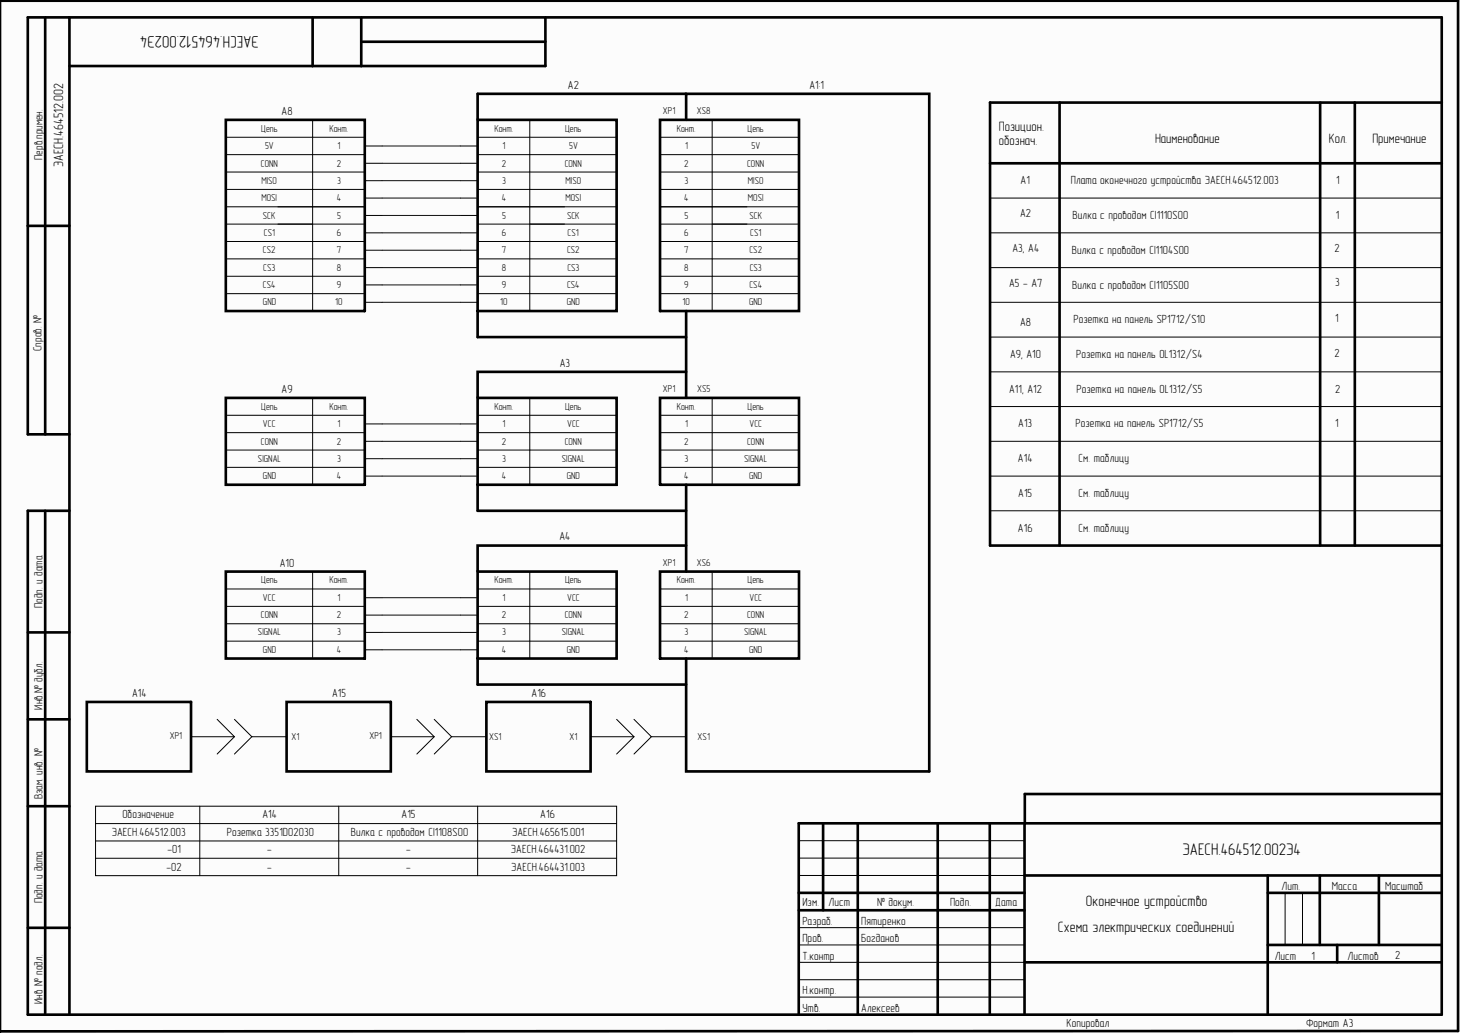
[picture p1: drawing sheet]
<svg xmlns="http://www.w3.org/2000/svg" width="420mm" height="297mm" viewBox="0 0 420 297" stroke-linecap="round" stroke-linejoin="round" font-family="sans-serif">
<path d="M0 0h419.5v296.7h-419.5z" fill="#fcfcfc"/>
<g fill="none" stroke="#000" stroke-width=".76">
<path d="M0 .4v296.4M.2 .2h419v296.3l-419 .1M13 5v119.9M20 5v286.8M89.9 5v14M103.9 5v14M103.9 12h52.9M156.8 5v14h-136.8M64.9 34.5h40v54.9h-40zM137.3 34.5h40v54.9h-40zM189.8 34.5h39.9v54.9h-39.9zM197.3 34.5v-7.5h69.9v194.8h-69.9v-32.4"/>
<path d="M197.3 27h-60v7.5M304.7 29.5v127.4M379.6 29.5v127.4M389.6 29.5v127.4M414.6 29.5h-129.9v127.4h129.9M284.7 47h129.9M8 64.9h12M137.3 89.4v7.5h60M197.3 89.4v25M64.9 114.4h40v25h-40zM137.3 114.4h40v25h-40zM189.8 114.4h39.9v25h-39.9z"/>
<path d="M197.3 106.9h-60v7.5M20 124.9h-12v-119.9h406.6v286.8h-406.6v-144.9h12M137.3 139.4v7.5h60M197.3 139.4v25M13 146.9v144.9M197.3 156.9h-60v7.5M64.9 164.4h40v25h-40zM137.3 164.4h40v25h-40zM189.8 164.4h39.9v25h-39.9zM8 181.8h12M137.3 189.4v7.4h60M8 206.8h12"/>
<path d="M25 201.8h29.9v20h-29.9zM82.4 201.8h30v20h-30zM139.9 201.8h29.9v20h-29.9zM8 231.8h12M236.7 236.7v25M246.6 236.7v55M269.6 236.7v55M284.6 236.7v55M294.6 236.7v55M414.5 236.7h-184.8v55M414.6 228.3h-119.9v8.5M229.7 256.7h64.9"/>
<path d="M294.6 251.7h119.9M364.5 251.7v40M364.5 256.7h50M379.5 251.7v20M396.5 251.7v20M8 266.8h12M229.7 261.7h64.9M294.6 276.7h119.9M364.5 271.7h50M384.5 271.7v5"/>
</g>
<g fill="none" stroke="#000" stroke-width=".29">
<path d="M64.9 39.5h40M89.9 34.5v54.9M137.3 39.5h40M152.3 34.5v54.9M189.8 39.5h39.9M204.8 34.5v54.9M64.9 44.5h40M64.9 49.5h40M64.9 54.5h40M64.9 59.5h40M104.9 42h5M104.9 47h5"/>
<path d="M104.9 52h5M104.9 57h5M132.4 42h4.9M132.4 47h4.9M132.4 52h4.9M132.4 57h4.9M137.3 44.5h40M137.3 49.5h40M137.3 54.5h40M137.3 59.5h40M189.8 44.5h39.9M189.8 49.5h39.9"/>
<path d="M189.8 54.5h39.9M189.8 59.5h39.9M284.7 57h129.9M64.9 69.4h40M64.9 74.4h40M64.9 79.4h40M64.9 64.4h40M104.9 62h5M104.9 67h5M104.9 72h5M104.9 77h5M132.4 62h4.9"/>
<path d="M132.4 67h4.9M132.4 72h4.9M132.4 77h4.9M137.3 69.4h40M137.3 74.4h40M137.3 79.4h40M137.3 64.4h40M189.8 69.4h39.9M189.8 74.4h39.9M189.8 79.4h39.9M189.8 64.4h39.9M284.7 67h129.9"/>
<path d="M284.7 77h129.9M64.9 84.4h40M104.9 81.9h5M104.9 86.9h5M132.4 81.9h4.9M132.4 86.9h4.9M137.3 84.4h40M189.8 84.4h39.9M284.7 86.9h129.9M284.7 96.9h129.9M64.9 119.4h40M89.9 114.4v25"/>
<path d="M137.3 119.4h40M152.3 114.4v25M189.8 119.4h39.9M204.8 114.4v25M284.7 106.9h129.9M284.7 116.9h129.9M64.9 124.4h40M64.9 129.4h40M64.9 134.4h40M104.9 121.9h5M104.9 126.9h5M104.9 131.9h5"/>
<path d="M104.9 136.9h5M132.4 121.9h4.9M132.4 126.9h4.9M132.4 131.9h4.9M132.4 136.9h4.9M137.3 124.4h40M137.3 129.4h40M137.3 134.4h40M189.8 124.4h39.9M189.8 129.4h39.9M189.8 134.4h39.9M284.7 126.9h129.9"/>
<path d="M284.7 136.9h129.9M284.7 146.9h129.9M64.9 174.4h40M64.9 179.4h40M64.9 169.4h40M89.9 164.4v25M104.9 171.9h5M104.9 176.9h5M132.4 171.9h4.9M132.4 176.9h4.9M137.3 174.4h40M137.3 179.4h40"/>
<path d="M137.3 169.4h40M152.3 164.4v25M189.8 174.4h39.9M189.8 179.4h39.9M189.8 169.4h39.9M204.8 164.4v25M64.9 184.4h40M104.9 181.8h5M104.9 186.8h5M132.4 181.8h4.9M132.4 186.8h4.9M137.3 184.4h40"/>
<path d="M189.8 184.4h39.9M54.9 211.8h12.5M62.4 206.8l5 5-5 5M67.4 206.8l5 5-5 5M72.4 211.8h10M112.4 211.8h12.5M119.9 206.8l5 5-5 5M124.9 206.8l5 5-5 5M129.9 211.8h10M169.8 211.8h12.5M177.3 206.8l5 5-5 5M182.3 206.8l5 5-5 5"/>
<path d="M187.3 211.8h10M27.5 231.8h149.8v20h-149.8zM27.5 236.8h149.8M57.4 231.8v20M97.4 231.8v20M137.3 231.8v20M27.5 246.8h149.8M27.5 241.8h149.8M229.7 251.7h64.9M229.7 246.7h64.9M229.7 241.7h64.9M369.5 256.7v15"/>
<path d="M374.5 256.7v15M229.7 276.7h64.9M229.7 271.7h64.9M229.7 266.7h64.9M229.7 281.7h64.9M229.7 286.7h64.9"/>
</g>
<g fill="none" stroke="#0e0e0e" stroke-width=".29">
<path d="M109.9 42h22.5M109.9 47h22.5M109.9 52h22.5M109.9 57h22.5M109.9 62h22.5M109.9 67h22.5M109.9 72h22.5M109.9 77h22.5M109.9 81.9h22.5M109.9 86.9h22.5M109.9 121.9h22.5M109.9 126.9h22.5"/>
<path d="M109.9 131.9h22.5M109.9 136.9h22.5M109.9 171.9h22.5M109.9 176.9h22.5M109.9 181.8h22.5M109.9 186.8h22.5"/>
</g>
<g font-size="4.8">
<text x="74.4" y="10.5" transform="rotate(-180 74.4 10.5)">ЭАЕСН.464512.002Э4</text>
<text x="340.1" y="245.8">ЭАЕСН.464512.002Э4</text>
</g>
<g font-size="4.3">
<text x="312.2" y="260.6">Оконечное устройство</text>
<text x="304.2" y="268.1">Схема электрических соединений</text>
</g>
<g font-size="3.9">
<text x="287.2" y="37.6">Позицион.</text>
<text x="287.2" y="41.7">обознач.</text>
<text x="332.1" y="41.1">Наименование</text>
<text x="382.1" y="41.1">Кол.</text>
<text x="394.6" y="41.1">Примечание</text>
<text x="18.2" y="48" transform="rotate(-90 18.2 48)">ЭАЕСН.464512.002</text>
</g>
<g font-size="3.4">
<text x="163.3" y="25.6">A2</text>
<text x="232.7" y="25.6">A1:1</text>
<text x="80.9" y="33">A8</text>
<text x="12.3" y="45.9" transform="rotate(-90 12.3 45.9)">Перв.примен.</text>
<text x="293.5" y="53">A1</text>
<text x="307.9" y="53">Плата оконечного устройства ЭАЕСН.464512.003</text>
<text x="384.2" y="53">1</text>
<text x="293.3" y="62.4">A2</text>
<text x="308.4" y="63">Вилка с проводом CI1110S00</text>
<text x="384.1" y="62.9">1</text>
<text x="291.1" y="72.4">A3, А4</text>
<text x="308.2" y="73">Вилка с проводом CI1104S00</text>
<text x="383.7" y="72.6">2</text>
<text x="290.2" y="82.4">A5 - A7</text>
<text x="308.3" y="83">Вилка с проводом CI1105S00</text>
<text x="383.9" y="82.3">3</text>
<text x="293.3" y="93.7">A8</text>
<text x="308.7" y="93">Розетка на панель SP1712/S10</text>
<text x="383.9" y="92.7">1</text>
<text x="11.9" y="101" transform="rotate(-90 11.9 101)">Справ. №</text>
<text x="160.9" y="105.5">A3</text>
<text x="290.4" y="103">A9, А10</text>
<text x="309.4" y="103">Розетка на панель OL1312/S4</text>
<text x="383.7" y="102.6">2</text>
<text x="80.9" y="112.9">A9</text>
<text x="290.2" y="112.9">A11, А12</text>
<text x="309.5" y="112.9">Розетка на панель OL1312/S5</text>
<text x="383.9" y="112.9">2</text>
<text x="292.8" y="122.9">A13</text>
<text x="309.3" y="122.9">Розетка на панель SP1712/S5</text>
<text x="383.9" y="122.8">1</text>
<text x="292.7" y="132.9">A14</text>
<text x="310.1" y="132.9">См. таблицу</text>
<text x="292.8" y="142.9">A15</text>
<text x="310.1" y="142.9">См. таблицу</text>
<text x="160.9" y="155.4">A4</text>
<text x="292.7" y="153">A16</text>
<text x="310.1" y="153">См. таблицу</text>
<text x="80.4" y="162.9">A10</text>
<text x="12.3" y="174.9" transform="rotate(-90 12.3 174.9)">Подп. и дата</text>
<text x="38" y="200.4">A14</text>
<text x="95.5" y="200.4">A15</text>
<text x="152.8" y="200.4">A16</text>
<text x="12.2" y="204.1" transform="rotate(-90 12.2 204.1)">Инв.№ дубл.</text>
<text x="12.3" y="229.9" transform="rotate(-90 12.3 229.9)">Взам. инв. №</text>
<text x="35.2" y="235.4">Обозначение</text>
<text x="75.4" y="235.4">A14</text>
<text x="115.4" y="235.4">A15</text>
<text x="155.4" y="235.4">A16</text>
<text x="32.1" y="240.3">ЭАЕСН.464512.003</text>
<text x="48.1" y="245.3">-01</text>
<text x="65.2" y="240.3">Розетка 3351D02030</text>
<text x="76.8" y="245.3">-</text>
<text x="100.9" y="240.3">Вилка с проводом CI1108S00</text>
<text x="116.8" y="245.3">-</text>
<text x="146.9" y="245.3">ЭАЕСН.464431.002</text>
<text x="147.2" y="240.3">ЭАЕСН.465615.001</text>
<text x="47.9" y="250.3">-02</text>
<text x="76.8" y="250.3">-</text>
<text x="116.8" y="250.3">-</text>
<text x="147" y="250.3">ЭАЕСН.464431.003</text>
<text x="368.5" y="256">Лит.</text>
<text x="382.9" y="255.9">Масса</text>
<text x="398.2" y="256">Масштаб</text>
<text x="12.3" y="259.8" transform="rotate(-90 12.3 259.8)">Подп. и дата</text>
<text x="230.7" y="260.6">Изм.</text>
<text x="238.2" y="260.6">Лист</text>
<text x="252.2" y="260.6">№ докум.</text>
<text x="273.2" y="260.6">Подп.</text>
<text x="286.2" y="260.6">Дата</text>
<text x="230.7" y="266">Разраб.</text>
<text x="247.6" y="266">Пятиренко</text>
<text x="230.7" y="271">Пров.</text>
<text x="230.7" y="276">Т.контр</text>
<text x="247.6" y="271">Богданов</text>
<text x="366.5" y="276">Лист</text>
<text x="387.5" y="276">Листов</text>
<text x="401.2" y="275.9">2</text>
<text x="377.1" y="276">1</text>
<text x="230.7" y="285.9">Н.контр.</text>
<text x="12.3" y="288.8" transform="rotate(-90 12.3 288.8)">Инв № подл.</text>
<text x="230.7" y="290.9">Утв.</text>
<text x="247.6" y="290.9">Алексеев</text>
<text x="306.7" y="295.4">Копировал</text>
<text x="375.6" y="295.4">Формат А3</text>
</g>
<g font-size="2.9">
<text x="190.6" y="32.8">XP1</text>
<text x="200.3" y="32.8">XS8</text>
<text x="75.1" y="37.9">Цепь</text>
<text x="94.7" y="37.9">Конт.</text>
<text x="142.2" y="37.9">Конт.</text>
<text x="162.5" y="37.9">Цепь</text>
<text x="194.6" y="37.9">Конт.</text>
<text x="214.9" y="37.9">Цепь</text>
<text x="75" y="47.9">CONN</text>
<text x="76.2" y="42.9">5V</text>
<text x="96.8" y="47.9">2</text>
<text x="97" y="42.9">1</text>
<text x="144.3" y="47.9">2</text>
<text x="144.4" y="42.9">1</text>
<text x="162.4" y="47.9">CONN</text>
<text x="163.6" y="42.9">5V</text>
<text x="196.7" y="47.9">2</text>
<text x="197" y="42.9">1</text>
<text x="214.8" y="47.9">CONN</text>
<text x="216.1" y="42.9">5V</text>
<text x="75.2" y="52.9">MISO</text>
<text x="96.9" y="52.9">3</text>
<text x="144.4" y="52.9">3</text>
<text x="162.6" y="52.9">MISO</text>
<text x="196.8" y="52.9">3</text>
<text x="215.1" y="52.9">MISO</text>
<text x="75.2" y="57.9">MOSI</text>
<text x="96.8" y="57.9">4</text>
<text x="144.3" y="57.9">4</text>
<text x="162.6" y="57.9">MOSI</text>
<text x="196.7" y="57.9">4</text>
<text x="215.1" y="57.9">MOSI</text>
<text x="75.6" y="62.9">SCK</text>
<text x="96.9" y="62.9">5</text>
<text x="144.4" y="62.9">5</text>
<text x="163.1" y="62.9">SCK</text>
<text x="196.8" y="62.9">5</text>
<text x="215.5" y="62.9">SCK</text>
<text x="75.9" y="67.8">CS1</text>
<text x="96.8" y="67.8">6</text>
<text x="144.3" y="67.8">6</text>
<text x="163.2" y="67.8">CS1</text>
<text x="196.7" y="67.8">6</text>
<text x="215.7" y="67.8">CS1</text>
<text x="75.6" y="72.8">CS2</text>
<text x="75.7" y="77.8">CS3</text>
<text x="96.8" y="72.8">7</text>
<text x="96.8" y="77.8">8</text>
<text x="144.3" y="72.8">7</text>
<text x="144.3" y="77.8">8</text>
<text x="163.1" y="72.8">CS2</text>
<text x="163.1" y="77.8">CS3</text>
<text x="196.7" y="72.8">7</text>
<text x="196.7" y="77.8">8</text>
<text x="215.5" y="72.8">CS2</text>
<text x="215.6" y="77.8">CS3</text>
<text x="75.6" y="82.8">CS4</text>
<text x="96.8" y="82.8">9</text>
<text x="144.3" y="82.8">9</text>
<text x="163.1" y="82.8">CS4</text>
<text x="196.7" y="82.8">9</text>
<text x="215.5" y="82.8">CS4</text>
<text x="75.6" y="87.8">GND</text>
<text x="96.4" y="87.8">10</text>
<text x="143.9" y="87.8">10</text>
<text x="163" y="87.8">GND</text>
<text x="196.3" y="87.8">10</text>
<text x="215.4" y="87.8">GND</text>
<text x="190.6" y="112.8">XP1</text>
<text x="200.4" y="112.8">XS5</text>
<text x="75.1" y="117.8">Цепь</text>
<text x="94.7" y="117.8">Конт.</text>
<text x="142.2" y="117.8">Конт.</text>
<text x="162.5" y="117.8">Цепь</text>
<text x="194.6" y="117.8">Конт.</text>
<text x="214.9" y="117.8">Цепь</text>
<text x="75.6" y="122.8">VCC</text>
<text x="97" y="122.8">1</text>
<text x="144.4" y="122.8">1</text>
<text x="163.1" y="122.8">VCC</text>
<text x="197" y="122.8">1</text>
<text x="215.5" y="122.8">VCC</text>
<text x="75" y="127.8">CONN</text>
<text x="96.8" y="127.8">2</text>
<text x="144.3" y="127.8">2</text>
<text x="162.4" y="127.8">CONN</text>
<text x="196.7" y="127.8">2</text>
<text x="214.8" y="127.8">CONN</text>
<text x="74.2" y="132.8">SIGNAL</text>
<text x="75.6" y="137.8">GND</text>
<text x="96.8" y="137.8">4</text>
<text x="96.9" y="132.8">3</text>
<text x="144.3" y="137.8">4</text>
<text x="144.4" y="132.8">3</text>
<text x="161.5" y="132.8">SIGNAL</text>
<text x="163" y="137.8">GND</text>
<text x="196.7" y="137.8">4</text>
<text x="196.8" y="132.8">3</text>
<text x="214" y="132.8">SIGNAL</text>
<text x="215.4" y="137.8">GND</text>
<text x="75.1" y="167.8">Цепь</text>
<text x="94.7" y="167.8">Конт.</text>
<text x="142.2" y="167.8">Конт.</text>
<text x="162.5" y="167.8">Цепь</text>
<text x="190.6" y="162.8">XP1</text>
<text x="194.6" y="167.8">Конт.</text>
<text x="200.3" y="162.8">XS6</text>
<text x="214.9" y="167.8">Цепь</text>
<text x="75.6" y="172.7">VCC</text>
<text x="97" y="172.7">1</text>
<text x="144.4" y="172.7">1</text>
<text x="163.1" y="172.7">VCC</text>
<text x="197" y="172.7">1</text>
<text x="215.5" y="172.7">VCC</text>
<text x="75" y="177.7">CONN</text>
<text x="96.8" y="177.7">2</text>
<text x="144.3" y="177.7">2</text>
<text x="162.4" y="177.7">CONN</text>
<text x="196.7" y="177.7">2</text>
<text x="214.8" y="177.7">CONN</text>
<text x="74.2" y="182.7">SIGNAL</text>
<text x="96.9" y="182.7">3</text>
<text x="144.4" y="182.7">3</text>
<text x="161.5" y="182.7">SIGNAL</text>
<text x="196.8" y="182.7">3</text>
<text x="214" y="182.7">SIGNAL</text>
<text x="75.6" y="187.7">GND</text>
<text x="96.8" y="187.7">4</text>
<text x="144.3" y="187.7">4</text>
<text x="163" y="187.7">GND</text>
<text x="196.7" y="187.7">4</text>
<text x="215.4" y="187.7">GND</text>
<text x="48.8" y="212.6">XP1</text>
<text x="83.8" y="212.8">X1</text>
<text x="106.2" y="212.6">XP1</text>
<text x="140.6" y="212.8">XS1</text>
<text x="163.7" y="212.8">X1</text>
<text x="200.6" y="212.8">XS1</text>
</g>
</svg>
